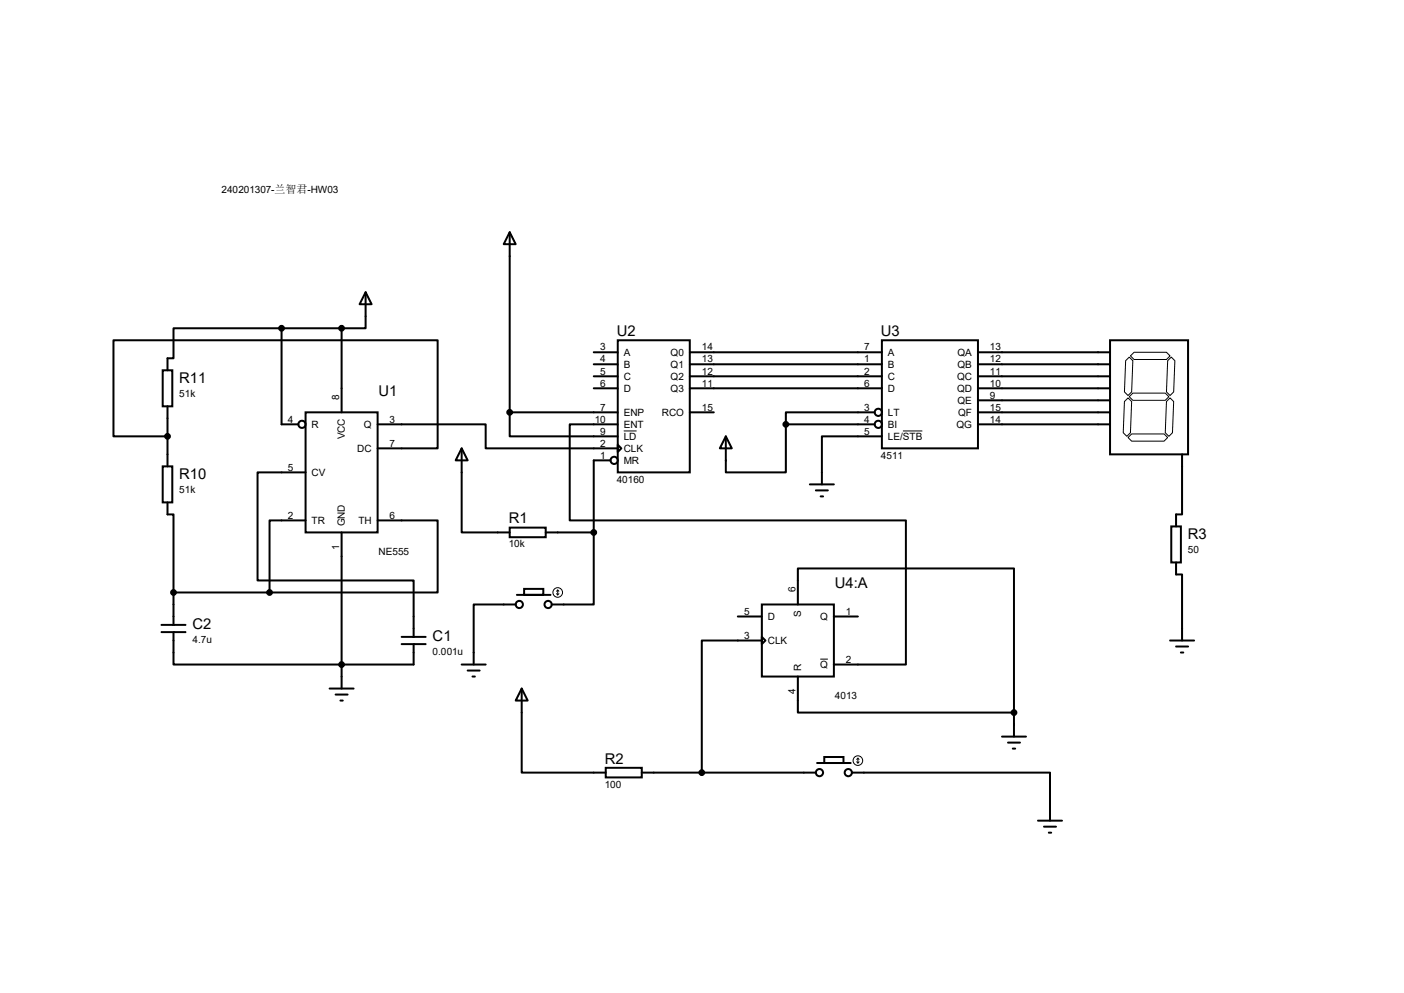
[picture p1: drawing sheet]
<svg xmlns="http://www.w3.org/2000/svg" width="297mm" height="210mm" viewBox="0 0 297 210" stroke-linecap="round" stroke-linejoin="round" font-family="sans-serif">
<g fill="none" stroke="#000" stroke-width=".42">
<path d="M107.8 49.1l1.3 2.5h-2.5zM107.8 49.1v38.1M34.4 78.3h2v7.6h-2zM59.6 69.4h-22.9v6.4h-1.3v2.5M59.6 69.4v20.3h3.5M59.6 69.4h12.7M72.3 69.4v17.8M77.3 61.8l1.3 2.5h-2.5zM77.3 61.8v7.6h-5M125.6 74.5h5.1M125.6 77h5.1M125.6 79.6h5.1"/>
<path d="M130.7 72h15.2v27.9h-15.2zM145.9 74.5h40.7M145.9 77h40.7M145.9 79.6h40.7M186.6 72h20.3v22.8h-20.3zM206.9 74.5h27.9M206.9 77h27.9M206.9 79.6h27.9M234.8 72h16.5v24.1h-16.5zM34.4 98.6h2v7.7h-2zM35.4 92.3h-11.4v-20.3h68.6v22.8h-12.7M35.4 85.9v12.7"/>
<path d="M64.6 87.2h15.3v25.4h-15.3zM64.6 99.9h-10.1v22.9h33v11.9M79.9 89.7h22.8v5.1h28M97.7 94.8l1.2 2.6h-2.5zM97.7 94.8v17.8h10.1M107.8 87.2v5.1h22.9M107.8 87.2h22.9M125.6 82.1h5.1M129.2 97.4h-3.6v15.2M130.7 94.1l.7 .7-.7 .8zM130.7 89.7h-10.2v20.4h71.1v30.4h-15.2M145.9 82.1h40.7"/>
<path d="M145.9 87.2h5.1M153.5 92.3l1.3 2.5h-2.5zM166.2 89.7v10.2h-12.7v-7.6M166.2 89.7h18.8M185 87.2h-18.8v2.5M186.6 92.3h-12.7v10.1M206.9 82.1h27.9M206.9 89.7h27.9M206.9 84.7h27.9M206.9 87.2h27.9M250.1 96.1v12.7h-1.3v2.5M35.4 106.3v2.5h1.3v16.5"/>
<path d="M64.6 110.1h-7.6v15.2M72.3 112.6v33M79.9 110.1h12.7v15.2h-35.6M107.8 111.6h7.6v2h-7.6zM115.4 112.6h10.2M125.6 112.6v15.2h-8.9M171.3 102.4h5.1M172.6 103.7h2.5M173.6 105h.5M247.8 111.3h2v7.7h-2zM248.8 119v2.5h1.3v14M34.2 132.2h5"/>
<path d="M34.2 133.7h5M36.7 133.7v6.8h50.8v-4.3M36.7 125.3v6.9M36.7 125.3h20.3M85 134.7h5M85 136.2h5M109.1 127.8h-8.9v12.7M109.3 125.8h7.2M110.9 124.5h4v1.3h-4zM156.1 130.4h5.1M161.2 127.8h15.2v15.3h-15.2zM161.2 134.7l.7 .8-.7 .7z"/>
<path d="M161.2 135.5h-12.7v27.9M168.8 127.8v-7.6h45.7v30.5M176.4 130.4h5.1M247.5 135.5h5.1M248.8 136.7h2.5M249.8 138h.5M69.7 145.6h5.1M71 146.9h2.5M72 148.2h.5M97.7 140.5h5M98.9 141.8h2.6M99.9 143.1h.6"/>
<path d="M110.4 145.6l1.2 2.6h-2.5zM110.4 145.6v17.8h17.7M168.8 143.1v7.6h45.7M212 155.8h5M213.2 157.1h2.6M214.2 158.3h.6M214.5 150.7v5.1M128.1 162.4h7.7v2h-7.7zM135.8 163.4h36.8M172.8 161.4h7.2M174.4 160.1h4v1.3h-4zM180.2 163.4h41.9v10.2"/>
<path d="M219.6 173.6h5.1M220.9 174.8h2.5M221.9 176.1h.5"/>
<circle cx="63.9" cy="89.7" r=".76"/>
<circle cx="129.9" cy="97.4" r=".76"/>
<circle cx="185.8" cy="87.2" r=".76"/>
<circle cx="185.8" cy="89.7" r=".76"/>
<circle cx="109.9" cy="127.8" r=".76"/>
<circle cx="116" cy="127.8" r=".76"/>
<circle cx="173.4" cy="163.4" r=".76"/>
<circle cx="179.5" cy="163.4" r=".76"/>
</g>
<g fill="none" stroke="#000" stroke-width=".21">
<path d="M238.1 76.3l.8-.8 .7 .8-.2 6.6-.8 .8-.7-.8zM239.9 74.5h6.9l.7 .8-.7 .7h-6.9l-.8-.7zM247 76.3l.8-.8 .7 .8-.2 6.6-.8 .8-.7-.8zM132 91.1h2.7M191 91.1h4.1M237.9 84.9l.7-.7 .8 .7-.3 6.6-.7 .8-.8-.8zM238.6 92.5l.8-.7h6.9l.7 .7-.7 .8h-6.9zM239.6 83.1h6.9l.8 .8-.8 .8h-6.9l-.7-.8zM246.8 84.9l.7-.7 .8 .7-.3 6.6-.7 .8-.8-.8zM117.7 125.6l.3 .2M118 124.8v1M118 124.8l-.3 .3"/>
<path d="M118 124.8l.2 .3M118.2 125.6l-.2 .2M173.5 139.4h1.6M181.2 161.1l.3 .3M181.5 160.4v1M181.5 160.4l-.3 .2M181.5 160.4l.2 .2M181.7 161.1l-.2 .3"/>
<circle cx="118" cy="125.3" r="1.02"/>
<circle cx="181.5" cy="160.9" r="1.02"/>
</g>
<g fill="#000" stroke="#000" stroke-width=".42">
<circle cx="59.6" cy="69.4" r=".51"/>
<circle cx="72.3" cy="69.4" r=".51"/>
<circle cx="35.4" cy="92.3" r=".51"/>
<circle cx="107.8" cy="87.2" r=".51"/>
<circle cx="166.2" cy="89.7" r=".51"/>
<circle cx="125.6" cy="112.6" r=".51"/>
<circle cx="36.7" cy="125.3" r=".51"/>
<circle cx="57" cy="125.3" r=".51"/>
<circle cx="72.3" cy="140.5" r=".51"/>
<circle cx="214.5" cy="150.7" r=".51"/>
<circle cx="148.5" cy="163.4" r=".51"/>
</g>
<g font-size="3.1">
<text x="130.5" y="71.1">U2</text>
<text x="186.4" y="71.1">U3</text>
<text x="37.9" y="80.9">R11</text>
<text x="80.1" y="83.8">U1</text>
<text x="37.9" y="101.3">R10</text>
<text x="107.6" y="110.7">R1</text>
<text x="251.3" y="114">R3</text>
<text x="176.6" y="124.4">U4:A</text>
<text x="40.7" y="133">C2</text>
<text x="91.5" y="135.6">C1</text>
<text x="127.9" y="161.5">R2</text>
</g>
<g font-size="2.1">
<text x="46.9" y="40.9">240201307-兰智君-HW03</text>
<text x="127" y="74.1">3</text>
<text x="127" y="76.7">4</text>
<text x="132" y="75.3">A</text>
<text x="132" y="77.8">B</text>
<text x="141.9" y="75.3">Q0</text>
<text x="141.9" y="77.8">Q1</text>
<text x="148.5" y="74.1">14</text>
<text x="148.5" y="76.7">13</text>
<text x="182.8" y="74.1">7</text>
<text x="182.8" y="76.7">1</text>
<text x="187.8" y="75.3">A</text>
<text x="187.8" y="77.8">B</text>
<text x="202.6" y="75.3">QA</text>
<text x="202.6" y="77.8">QB</text>
<text x="209.4" y="74.1">13</text>
<text x="209.4" y="76.7">12</text>
<text x="37.9" y="83.9">51k</text>
<text x="127" y="79.2">5</text>
<text x="127" y="81.7">6</text>
<text x="132" y="80.3">C</text>
<text x="132" y="82.9">D</text>
<text x="141.9" y="80.3">Q2</text>
<text x="141.9" y="82.9">Q3</text>
<text x="148.5" y="79.2">12</text>
<text x="148.5" y="81.7">11</text>
<text x="182.8" y="79.2">2</text>
<text x="182.8" y="81.7">6</text>
<text x="187.8" y="80.3">C</text>
<text x="187.8" y="82.9">D</text>
<text x="202.5" y="80.3">QC</text>
<text x="202.5" y="82.9">QD</text>
<text x="209.4" y="79.2">11</text>
<text x="209.4" y="81.7">10</text>
<text x="60.9" y="89.4">4</text>
<text x="71.8" y="84.7" transform="rotate(-90 71.8 84.7)">8</text>
<text x="82.4" y="89.4">3</text>
<text x="125.8" y="89.4">10</text>
<text x="127" y="86.8">7</text>
<text x="132" y="88">ENP</text>
<text x="140" y="88">RCO</text>
<text x="148.5" y="86.8">15</text>
<text x="182.8" y="86.8">3</text>
<text x="182.8" y="89.4">4</text>
<text x="187.8" y="88">LT</text>
<text x="202.6" y="85.4">QE</text>
<text x="202.7" y="88">QF</text>
<text x="209.4" y="84.3">9</text>
<text x="209.4" y="86.8">15</text>
<text x="209.4" y="89.4">14</text>
<text x="65.9" y="90.5">R</text>
<text x="72.9" y="92.9" transform="rotate(-90 72.9 92.9)">VCC</text>
<text x="75.6" y="95.6">DC</text>
<text x="77" y="90.5">Q</text>
<text x="82.4" y="94.4">7</text>
<text x="127" y="91.9">9</text>
<text x="127" y="94.4">2</text>
<text x="132" y="90.5">ENT</text>
<text x="132" y="93">LD</text>
<text x="132" y="95.6">CLK</text>
<text x="182.8" y="91.9">5</text>
<text x="187.8" y="90.5">BI</text>
<text x="187.8" y="93">LE/STB</text>
<text x="202.4" y="90.5">QG</text>
<text x="60.9" y="99.5">5</text>
<text x="65.9" y="100.7">CV</text>
<text x="127" y="97">1</text>
<text x="132" y="98.1">MR</text>
<text x="186.4" y="97">4511</text>
<text x="37.9" y="104.2">51k</text>
<text x="130.5" y="102.1">40160</text>
<text x="60.9" y="109.7">2</text>
<text x="65.9" y="110.8">TR</text>
<text x="72.9" y="111.3" transform="rotate(-90 72.9 111.3)">GND</text>
<text x="75.8" y="110.8">TH</text>
<text x="82.4" y="109.7">6</text>
<text x="71.8" y="116.3" transform="rotate(-90 71.8 116.3)">1</text>
<text x="80.1" y="117.3">NE555</text>
<text x="107.6" y="115.8">10k</text>
<text x="251.3" y="116.9">50</text>
<text x="168.3" y="125.3" transform="rotate(-90 168.3 125.3)">6</text>
<text x="157.4" y="130">5</text>
<text x="162.4" y="131.1">D</text>
<text x="169.5" y="130.5" transform="rotate(-90 169.5 130.5)">S</text>
<text x="173.5" y="131.1">Q</text>
<text x="178.9" y="130">1</text>
<text x="40.7" y="135.9">4.7u</text>
<text x="157.4" y="135.1">3</text>
<text x="162.4" y="136.2">CLK</text>
<text x="91.5" y="138.5">0.001u</text>
<text x="169.5" y="141.8" transform="rotate(-90 169.5 141.8)">R</text>
<text x="173.5" y="141.3">Q</text>
<text x="178.9" y="140.2">2</text>
<text x="168.3" y="146.8" transform="rotate(-90 168.3 146.8)">4</text>
<text x="176.6" y="147.8">4013</text>
<text x="127.9" y="166.6">100</text>
</g>
</svg>
